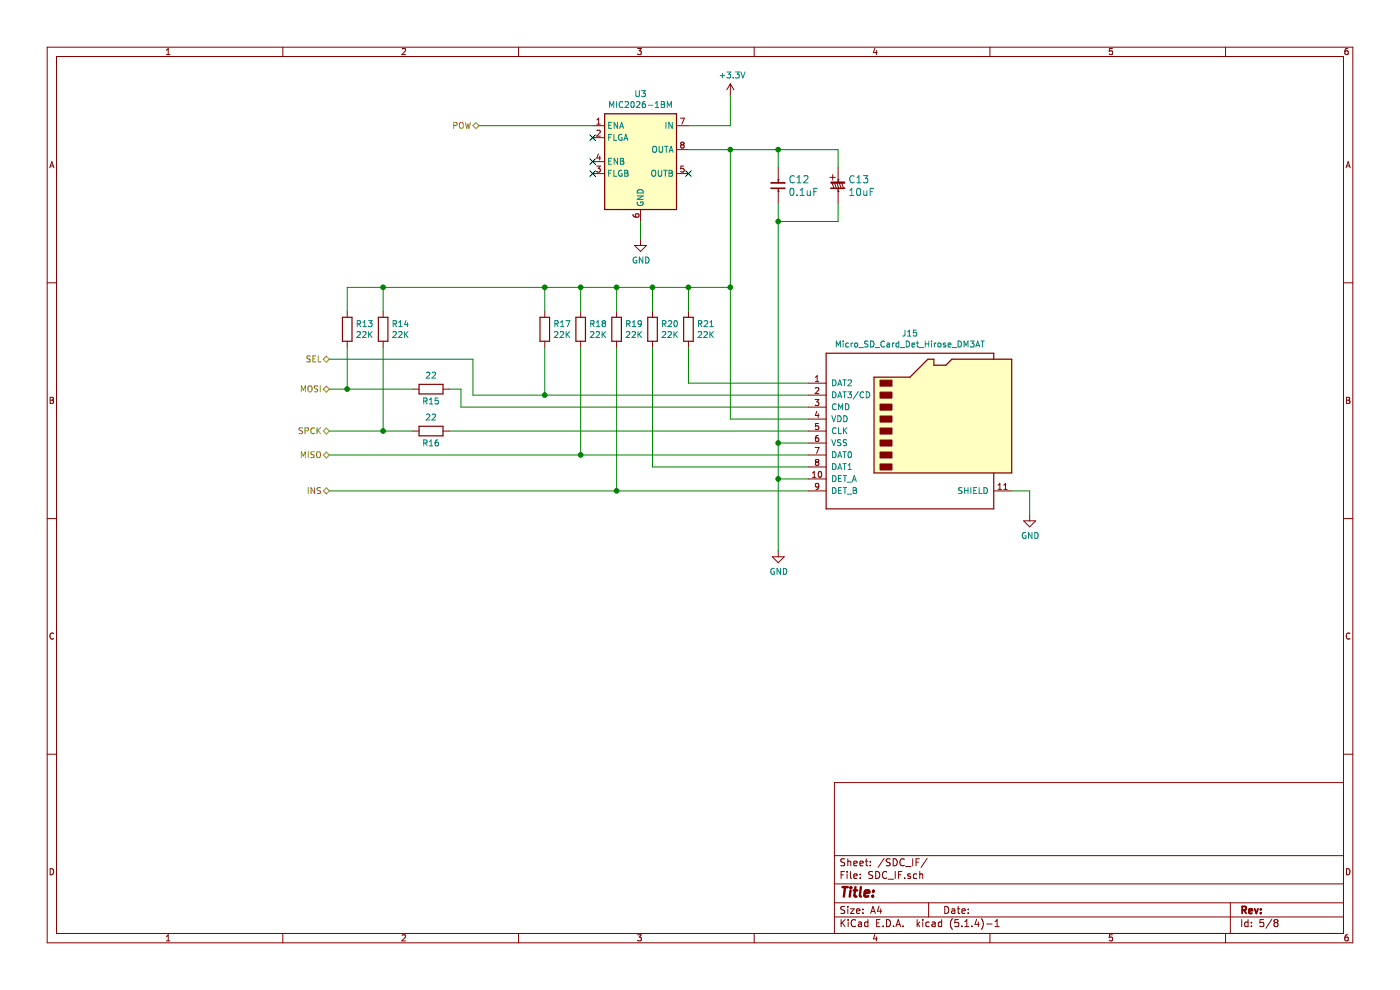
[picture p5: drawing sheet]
EESchema Schematic File Version 4
LIBS:rx72t_100_pga_usb-cache
EELAYER 30 0
EELAYER END
$Descr A4 11693 8268
encoding utf-8
Sheet 5 8
Title ""
Date ""
Rev ""
Comp ""
Comment1 ""
Comment2 ""
Comment3 ""
Comment4 ""
$EndDescr
$Comp
L Connector:Micro_SD_Card_Det_Hirose_DM3AT J15
U 1 1
P 7650 3600
F 0 "J15" H 7600 4417 50  0000 C CNN
F 1 "Micro_SD_Card_Det_Hirose_DM3AT" H 7600 4326 50  0000 C CNN
F 2 "Connector_Card:microSD_HC_Hirose_DM3AT-SF-PEJM5" H 9700 4300 50  0001 C CNN
F 3 "https://www.hirose.com/product/en/download_file/key_name/DM3/category/Catalog/doc_file_id/49662/?file_category_id=4&item_id=195&is_series=1" H 7650 3700 50  0001 C CNN
	1    7650 3600
	1    0    0    -1  
$EndComp
Text HLabel 2750 3250 0    50   BiDi ~ 0
MOSI
Text HLabel 2750 3800 0    50   BiDi ~ 0
MISO
Text HLabel 2750 3600 0    50   BiDi ~ 0
SPCK
Text HLabel 2750 3000 0    50   BiDi ~ 0
SEL
Text HLabel 4000 1050 0    50   BiDi ~ 0
POW
Text HLabel 2750 4100 0    50   BiDi ~ 0
INS
$Comp
L Power_Management:MIC2026-1BM U3
U 1 1
P 5350 1350
F 0 "U3" H 5350 1917 50  0000 C CNN
F 1 "MIC2026-1BM" H 5350 1826 50  0000 C CNN
F 2 "Package_SO:SOP-8_3.76x4.96mm_P1.27mm" H 5350 1350 50  0001 C CNN
F 3 "http://ww1.microchip.com/downloads/en/DeviceDoc/mic2026.pdf" H 5350 1350 50  0001 C CNN
	1    5350 1350
	1    0    0    -1  
$EndComp
Wire Wire Line
	6750 3500 6100 3500
Wire Wire Line
	5750 1050 6100 1050
Wire Wire Line
	6100 1050 6100 800 
$Comp
L power:+3.3V #PWR050
U 1 1
P 6100 800
F 0 "#PWR050" H 6100 650 50  0001 C CNN
F 1 "+3.3V" H 6115 973 50  0000 C CNN
F 2 "" H 6100 800 50  0001 C CNN
F 3 "" H 6100 800 50  0001 C CNN
	1    6100 800 
	1    0    0    -1  
$EndComp
Wire Wire Line
	5350 1850 5350 2000
$Comp
L power:GND #PWR049
U 1 1
P 5350 2000
F 0 "#PWR049" H 5350 1750 50  0001 C CNN
F 1 "GND" H 5355 1827 50  0000 C CNN
F 2 "" H 5350 2000 50  0001 C CNN
F 3 "" H 5350 2000 50  0001 C CNN
	1    5350 2000
	1    0    0    -1  
$EndComp
Wire Wire Line
	4000 1050 4950 1050
NoConn ~ 5750 1450
NoConn ~ 4950 1450
NoConn ~ 4950 1350
NoConn ~ 4950 1150
Wire Wire Line
	6500 1250 6500 1400
$Comp
L akizuki:C C12
U 1 1
P 6500 1550
F 0 "C12" H 6583 1603 60  0000 L CNN
F 1 "0.1uF" H 6583 1497 60  0000 L CNN
F 2 "Capacitor_SMD:C_0603_1608Metric_Pad1.05x0.95mm_HandSolder" V 6500 1550 60  0001 C CNN
F 3 "" V 6500 1550 60  0001 C CNN
	1    6500 1550
	1    0    0    -1  
$EndComp
$Comp
L rx72t_100_pga_usb-rescue:C-POL-akizuki C13
U 1 1
P 7000 1550
AR Path="/620C3280" Ref="C13"  Part="1" 
AR Path="/61067568/620C3280" Ref="C13"  Part="1" 
F 0 "C13" H 7083 1603 60  0000 L CNN
F 1 "10uF" H 7083 1497 60  0000 L CNN
F 2 "Capacitor_SMD:C_0805_2012Metric_Pad1.15x1.40mm_HandSolder" V 7000 1550 60  0001 C CNN
F 3 "" V 7000 1550 60  0001 C CNN
	1    7000 1550
	1    0    0    -1  
$EndComp
Wire Wire Line
	7000 1400 7000 1250
Wire Wire Line
	7000 1250 6500 1250
Connection ~ 6500 1250
Wire Wire Line
	7000 1700 7000 1850
Wire Wire Line
	6500 1850 6500 1700
Wire Wire Line
	6500 3700 6750 3700
Wire Wire Line
	6500 3700 6500 4000
$Comp
L power:GND #PWR051
U 1 1
P 6500 4600
F 0 "#PWR051" H 6500 4350 50  0001 C CNN
F 1 "GND" H 6505 4427 50  0000 C CNN
F 2 "" H 6500 4600 50  0001 C CNN
F 3 "" H 6500 4600 50  0001 C CNN
	1    6500 4600
	1    0    0    -1  
$EndComp
Wire Wire Line
	8450 4100 8600 4100
Wire Wire Line
	8600 4100 8600 4300
$Comp
L power:GND #PWR052
U 1 1
P 8600 4300
F 0 "#PWR052" H 8600 4050 50  0001 C CNN
F 1 "GND" H 8605 4127 50  0000 C CNN
F 2 "" H 8600 4300 50  0001 C CNN
F 3 "" H 8600 4300 50  0001 C CNN
	1    8600 4300
	1    0    0    -1  
$EndComp
Wire Wire Line
	6750 4000 6500 4000
Connection ~ 6500 4000
Wire Wire Line
	6500 4000 6500 4600
$Comp
L akizuki:R R16
U 1 1
P 3600 3600
F 0 "R16" H 3600 3500 50  0000 C CNN
F 1 "22" H 3600 3716 50  0000 C CNN
F 2 "Resistor_SMD:R_0603_1608Metric_Pad1.05x0.95mm_HandSolder" H 3600 3530 50  0001 C CNN
F 3 "" V 3600 3600 50  0001 C CNN
	1    3600 3600
	1    0    0    -1  
$EndComp
$Comp
L akizuki:R R15
U 1 1
P 3600 3250
F 0 "R15" H 3600 3150 50  0000 C CNN
F 1 "22" H 3600 3366 50  0000 C CNN
F 2 "Resistor_SMD:R_0603_1608Metric_Pad1.05x0.95mm_HandSolder" H 3600 3180 50  0001 C CNN
F 3 "" V 3600 3250 50  0001 C CNN
	1    3600 3250
	1    0    0    -1  
$EndComp
$Comp
L akizuki:R R13
U 1 1
P 2900 2750
F 0 "R13" V 2854 2820 50  0000 L CNN
F 1 "22K" V 2945 2820 50  0000 L CNN
F 2 "Resistor_SMD:R_0603_1608Metric_Pad1.05x0.95mm_HandSolder" H 2900 2680 50  0001 C CNN
F 3 "" V 2900 2750 50  0001 C CNN
	1    2900 2750
	0    1    1    0   
$EndComp
$Comp
L akizuki:R R14
U 1 1
P 3200 2750
F 0 "R14" V 3154 2820 50  0000 L CNN
F 1 "22K" V 3245 2820 50  0000 L CNN
F 2 "Resistor_SMD:R_0603_1608Metric_Pad1.05x0.95mm_HandSolder" H 3200 2680 50  0001 C CNN
F 3 "" V 3200 2750 50  0001 C CNN
	1    3200 2750
	0    1    1    0   
$EndComp
$Comp
L akizuki:R R17
U 1 1
P 4550 2750
F 0 "R17" V 4504 2820 50  0000 L CNN
F 1 "22K" V 4595 2820 50  0000 L CNN
F 2 "Resistor_SMD:R_0603_1608Metric_Pad1.05x0.95mm_HandSolder" H 4550 2680 50  0001 C CNN
F 3 "" V 4550 2750 50  0001 C CNN
	1    4550 2750
	0    1    1    0   
$EndComp
Wire Wire Line
	5750 1250 6100 1250
Wire Wire Line
	6100 3500 6100 2400
Connection ~ 6100 1250
Wire Wire Line
	6100 1250 6500 1250
Wire Wire Line
	7000 1850 6500 1850
Wire Wire Line
	6500 1850 6500 3700
Connection ~ 6500 1850
Connection ~ 6500 3700
$Comp
L akizuki:R R18
U 1 1
P 4850 2750
F 0 "R18" V 4804 2820 50  0000 L CNN
F 1 "22K" V 4895 2820 50  0000 L CNN
F 2 "Resistor_SMD:R_0603_1608Metric_Pad1.05x0.95mm_HandSolder" H 4850 2680 50  0001 C CNN
F 3 "" V 4850 2750 50  0001 C CNN
	1    4850 2750
	0    1    1    0   
$EndComp
$Comp
L akizuki:R R19
U 1 1
P 5150 2750
F 0 "R19" V 5104 2820 50  0000 L CNN
F 1 "22K" V 5195 2820 50  0000 L CNN
F 2 "Resistor_SMD:R_0603_1608Metric_Pad1.05x0.95mm_HandSolder" H 5150 2680 50  0001 C CNN
F 3 "" V 5150 2750 50  0001 C CNN
	1    5150 2750
	0    1    1    0   
$EndComp
$Comp
L akizuki:R R20
U 1 1
P 5450 2750
F 0 "R20" V 5404 2820 50  0000 L CNN
F 1 "22K" V 5495 2820 50  0000 L CNN
F 2 "Resistor_SMD:R_0603_1608Metric_Pad1.05x0.95mm_HandSolder" H 5450 2680 50  0001 C CNN
F 3 "" V 5450 2750 50  0001 C CNN
	1    5450 2750
	0    1    1    0   
$EndComp
Wire Wire Line
	3850 3400 3850 3250
Wire Wire Line
	3850 3250 3750 3250
Wire Wire Line
	4850 2900 4850 3800
Connection ~ 4850 3800
Wire Wire Line
	5150 2900 5150 4100
Connection ~ 5150 4100
Wire Wire Line
	5450 2900 5450 3900
$Comp
L akizuki:R R21
U 1 1
P 5750 2750
F 0 "R21" V 5704 2820 50  0000 L CNN
F 1 "22K" V 5795 2820 50  0000 L CNN
F 2 "Resistor_SMD:R_0603_1608Metric_Pad1.05x0.95mm_HandSolder" H 5750 2680 50  0001 C CNN
F 3 "" V 5750 2750 50  0001 C CNN
	1    5750 2750
	0    1    1    0   
$EndComp
Wire Wire Line
	5750 2900 5750 3200
Wire Wire Line
	5750 3200 6750 3200
Wire Wire Line
	3950 3300 4550 3300
Wire Wire Line
	4850 3800 6750 3800
Wire Wire Line
	5450 3900 6750 3900
Wire Wire Line
	5150 4100 6750 4100
Wire Wire Line
	2750 3000 3950 3000
Wire Wire Line
	3850 3400 6750 3400
Wire Wire Line
	3750 3600 6750 3600
Wire Wire Line
	2750 3250 2900 3250
Wire Wire Line
	2750 3600 3200 3600
Wire Wire Line
	2750 3800 4850 3800
Wire Wire Line
	2750 4100 5150 4100
Wire Wire Line
	2900 2900 2900 3250
Connection ~ 2900 3250
Wire Wire Line
	2900 3250 3450 3250
Wire Wire Line
	3200 2900 3200 3600
Connection ~ 3200 3600
Wire Wire Line
	3200 3600 3450 3600
Wire Wire Line
	3950 3300 3950 3000
Wire Wire Line
	4550 2900 4550 3300
Connection ~ 4550 3300
Wire Wire Line
	4550 3300 6750 3300
Wire Wire Line
	2900 2600 2900 2400
Wire Wire Line
	2900 2400 3200 2400
Connection ~ 6100 2400
Wire Wire Line
	6100 2400 6100 1250
Wire Wire Line
	5750 2600 5750 2400
Connection ~ 5750 2400
Wire Wire Line
	5750 2400 6100 2400
Wire Wire Line
	5450 2600 5450 2400
Connection ~ 5450 2400
Wire Wire Line
	5450 2400 5750 2400
Wire Wire Line
	5150 2600 5150 2400
Connection ~ 5150 2400
Wire Wire Line
	5150 2400 5450 2400
Wire Wire Line
	4850 2600 4850 2400
Connection ~ 4850 2400
Wire Wire Line
	4850 2400 5150 2400
Wire Wire Line
	4550 2600 4550 2400
Connection ~ 4550 2400
Wire Wire Line
	4550 2400 4850 2400
Wire Wire Line
	3200 2600 3200 2400
Connection ~ 3200 2400
Wire Wire Line
	3200 2400 4550 2400
$EndSCHEMATC
